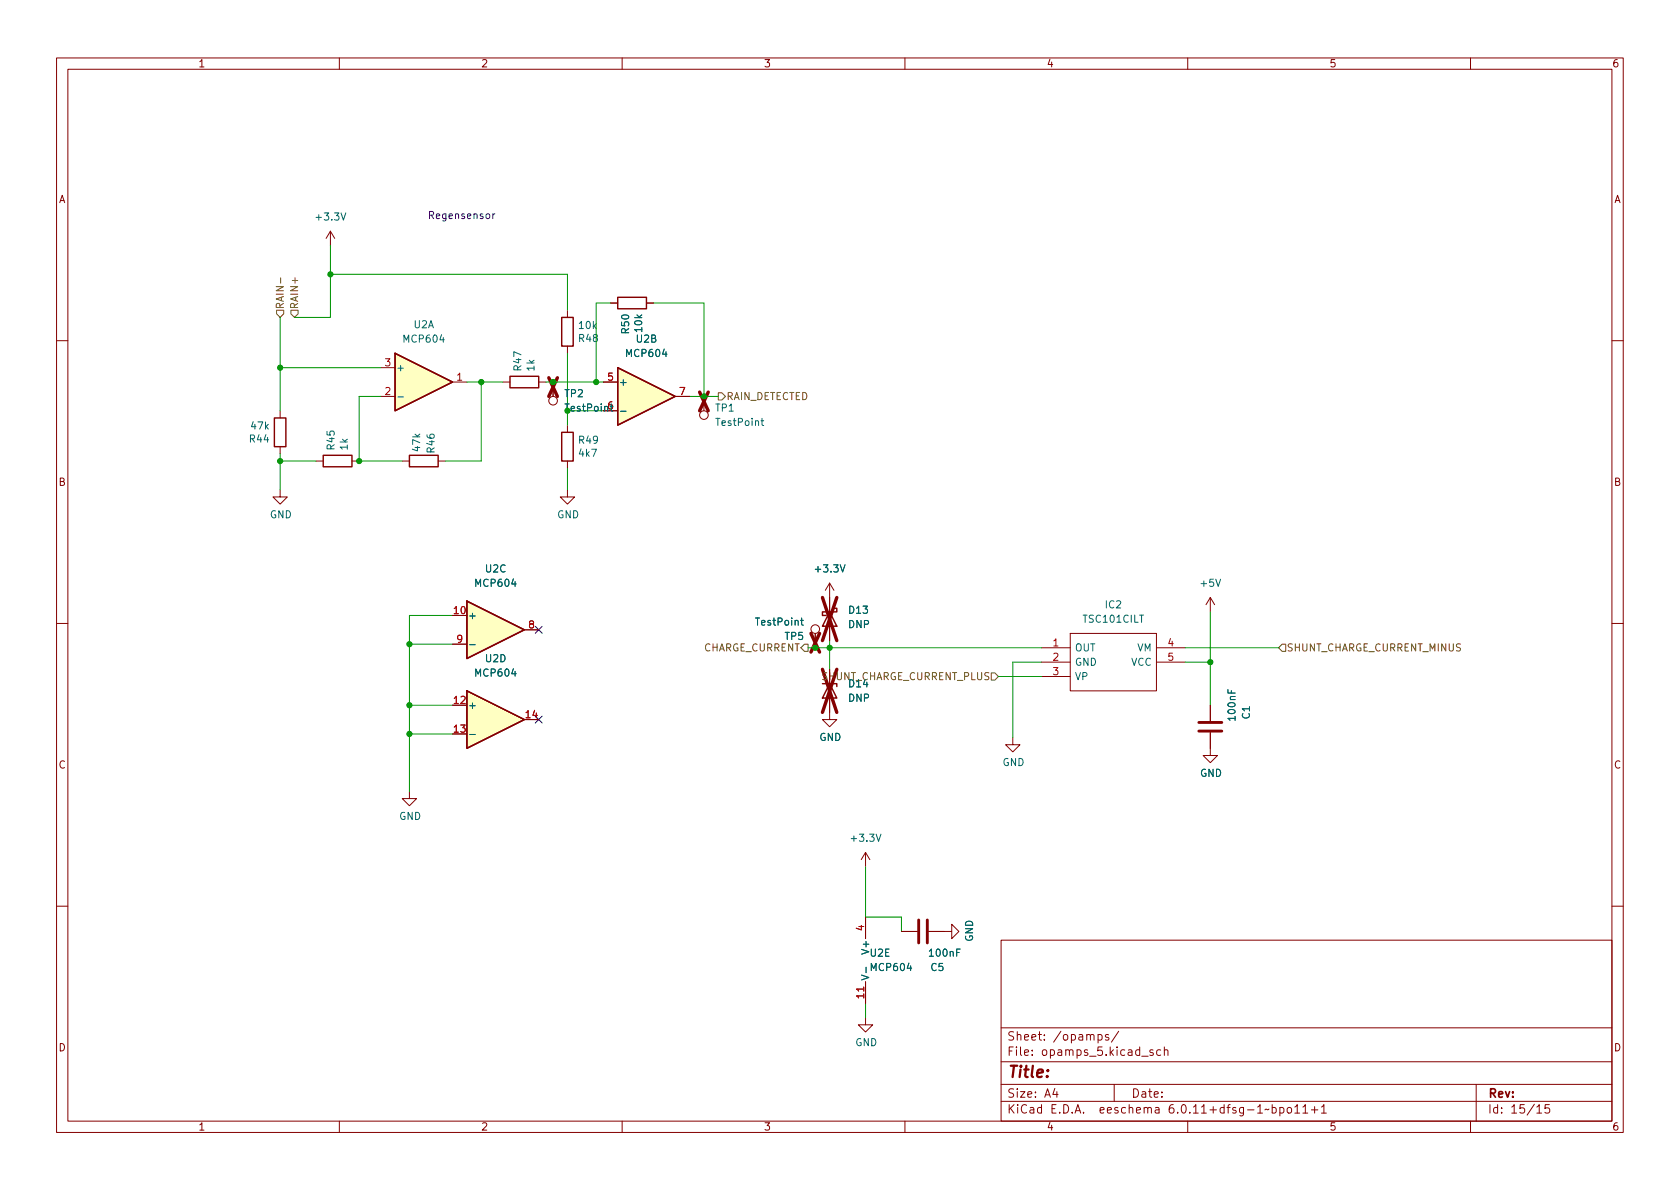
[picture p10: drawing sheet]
<svg xmlns="http://www.w3.org/2000/svg" width="297mm" height="210mm" viewBox="0 0 297 210" stroke-linecap="round" stroke-linejoin="round" font-family="sans-serif">
<g fill="none" stroke="#840000" stroke-width=".18">
<path d="M10 10.2h277v190.1h-277zM12 12.2h273v186.1h-273zM60 10.2v2M110 10.2v2M160 10.2v2M210 10.2v2M260 10.2v2M58.4 40.9l-.7 1.3M58.4 40.9v2.5M58.4 40.9l.8 1.3M100.3 54.9v1.2M107.9 53.6h1.3"/>
<path d="M114.3 53.6h1.3M10 60.2h2M49.5 72.6v1.3M49.5 79v1.3M67.3 70.1h2.5M67.3 65h2.5M80 67.6h2.5M88.9 67.6h1.3M95.2 67.6h1.3M97.8 67.6v2.5M100.3 61.2v1.3M100.3 75.2v1.2"/>
<path d="M106.7 67.6h2.5M106.7 72.6h2.5M119.4 70.1h2.5M124.5 70.1v2.5M285 60.2h2M49.5 86.6v1.3h1.3l-1.3 1.2-1.2-1.2h1.2M55.9 81.5h1.2M62.2 81.5h1.3M71.1 81.5h1.3M77.5 81.5h1.2M100.3 86.6v1.3h1.3l-1.3 1.2-1.2-1.2h1.2M100.3 81.5v1.3"/>
<path d="M10 110.2h2M80 108.8h2.5M80 113.9h2.5M92.7 111.4h2.5M144.1 112v2.5M146.7 118.4v8.8h1.3l-1.3 1.3-1.3-1.3h1.3M146.7 103.1v10.2M146.7 103.1l-.8 1.3M146.7 103.1l.7 1.3M184.1 114.5h5.1M184.1 117.1h5.1M184.1 119.6h5.1"/>
<path d="M189.2 112h15.3v10.2h-15.3zM204.5 114.5h5M204.5 117.1h5M214 105.7v2.5M214 105.7l-.8 1.2M214 105.7l.8 1.2M285 110.2h2M72.4 139.9v1.3h1.3l-1.3 1.3-1.3-1.3h1.3M80 124.7h2.5M80 129.8h2.5M92.7 127.2h2.5M179.1 130.4v1.3h1.2l-1.2 1.3-1.3-1.3h1.3"/>
<path d="M214 129.5v4.1h1.3l-1.3 1.3-1.3-1.3h1.3M214 124.7v2.8M153 150.7v2.6M153 150.7l-.7 1.3M153 150.7l.8 1.3M10 160.2h2M153 180v1.2h1.3l-1.3 1.3-1.2-1.3h1.2M153 162.2v3.8M153 173.6v3.8M159.4 164.7h2.8M164.2 164.7h4.1v-1.3l1.2 1.3-1.2 1.3v-1.3M177 166.3h108v32h-108z"/>
<path d="M285 160.2h2M60 198.3v2M110 198.3v2M160 198.3v2M177 194.8h108M177 191.8h108M177 187.8h108M177 181.8h108M182.5 186.5v.1M182.5 185.7v.1M184.6 183.8v.1M184.6 183v.1"/>
<path d="M196 183l-.4-.1-.2 .2 .1 .3 .5 .1v.4h-.6M197 191.8v3M197.8 182.4l-1.3 1.9M204.3 195.9h.6v.9M204.9 196.2l-.5 .1a.29 .29 0 0 0-.2 .2 .29 .29 0 0 0 .2 .3h.5M205.2 185.7l-.4-.1-.3 .3v.4l.1 .3h.6M205.9 185.8l.2-.2 .3 .1 .1 .9M205.9 185.1v1.5M210 198.3v2M228.9 196.8h.9M230.4 195.8l.4-.5v1.5M230.4 196.8h.8"/>
<path d="M231.9 196.3h1.1M232.4 195.7v1.1M233.6 195.8l.5-.5v1.5M233.6 196.8h.9M260 198.3v2M261 191.8v6.5M273.9 195.3h-.7l-.1 .7 .3-.1 .5 .1 .1 .2-.1 .5-.2 .1-.6-.1"/>
<circle cx="97.8" cy="70.9" r=".76"/>
<circle cx="124.5" cy="73.4" r=".76"/>
<circle cx="144.1" cy="111.2" r=".76"/>
</g>
<g fill="#ffffc2" stroke="#ffffc2" stroke-width=".18">
<path d="M82.5 122.2l10.2 5-10.2 5.1z"/>
<path d="M82.5 106.3l10.2 5.1-10.2 5.1z"/>
<path d="M69.8 62.5l10.2 5.1-10.2 5z"/>
<path d="M109.2 65l10.2 5.1-10.2 5.1z"/>
</g>
<g fill="none" stroke="#840000" stroke-width=".25">
<path d="M99.3 56.1h2v5.1h-2zM109.2 52.6h5.1v2h-5.1zM48.5 73.9h2v5.1h-2zM69.8 62.5l10.2 5.1-10.2 5zM90.2 66.5h5v2.1h-5zM99.3 76.4h2v5.1h-2zM109.2 65l10.2 5.1-10.2 5.1zM57.1 80.5h5.1v2h-5.1zM72.4 80.5h5.1v2h-5.1zM82.5 106.3l10.2 5.1-10.2 5.1zM146.7 108.2l1.3 2.5h-2.6zM147.3 107.6h.7v.6h-2.6v.6h.6"/>
<path d="M82.5 122.2l10.2 5-10.2 5.1zM146.7 120.9l1.3 2.5h-2.6z"/>
</g>
<g fill="none" stroke="#006464" stroke-width=".18">
<path d="M60.3 37.7l.4 1.2 .4-1.2M78.1 59.2l-.3 .9h.8M70.4 70.2h.9M109.7 72.7h1M117.4 61.7l-.3 .9h.8M134.5 74.4h.5M134.7 74v1.1l.3 .1M148.6 99.9l.4 1.3 .4-1.3M83.1 114h.9M90.8 118.2l-.3 .9h.8M90.8 102.4l-.3 .9h.8M141.6 109.7h.4"/>
<path d="M141.7 109.3v1.1l.3 .2M215 102.4l.4 1.3 .4-1.3M83.1 129.9h.9M217.1 122v.6h1.3M154.9 147.5l.4 1.3 .5-1.3M153.1 171v1M160.7 170.3l-.3 .9h.8M169.8 167.8h-.6v1.3"/>
</g>
<path d="M212 129.3h4M212 127.8h4M162.4 162.7v4M164 162.7v4" fill="none" stroke="#840000" stroke-width=".51"/>
<path d="M97 66.8l1.6 3.3M98.6 66.8l-1.6 3.3M123.7 69.3l1.5 3.3M125.2 69.3l-1.5 3.3M143.4 112l1.5 3.3M144.9 112l-1.5 3.3M145.4 118.4l2.6 7.6M145.4 105.7l2.6 7.6M148 118.4l-2.6 7.6M148 105.7l-2.6 7.6" fill="none" stroke="#840000" stroke-width=".6"/>
<path d="M152.7 174.5v.8" fill="none" stroke="#a90000" stroke-width=".18"/>
<path d="M48.9 54.9h1.3v.6l-.7 .6-.6-.6zM49.6 49.1v1M51.4 54.9h1.3v.6l-.6 .6-.7-.6zM127 69.5h.6l.7 .6-.7 .6h-.6zM142.2 113.9h.7v1.3h-.7l-.6-.7zM175.3 119h.6l.6 .6-.6 .7h-.6zM226.7 113.9h.6v1.3h-.6l-.6-.7z" fill="none" stroke="#725600" stroke-width=".18"/>
<path d="M87.1 37.8v.9M87.5 37.8l-.4 .3" fill="none" stroke="#0000c2" stroke-width=".18"/>
<g fill="none" stroke="#009600" stroke-width=".18">
<path d="M49.5 56.1v16.5M58.4 48.5h41.9v6.4M58.4 43.4v12.7h-6.3M107.9 53.6h-2.5v14M115.6 53.6h8.9v16.5M49.5 65h17.8M67.3 70.1h-3.8v11.4h7.6M82.5 67.6h6.4M85.1 67.6v13.9h-6.4M96.5 67.6h10.2M100.3 62.5v12.7M100.3 72.6h6.4"/>
<path d="M121.9 70.1h5.1M49.5 81.5h6.4M49.5 80.3v6.3M100.3 82.8v3.8M72.4 113.9h7.6M80 108.8h-7.6v31.1M142.9 114.5h41.2M146.7 113.3v5.1M176.5 119.6h7.6M184.1 117.1h-5v13.3M209.5 117.1h4.5M209.5 114.5h16.6"/>
<path d="M214 108.2v16.5M72.4 124.7h7.6M72.4 129.8h7.6M153 153.3v8.9h6.4v2.5M153 177.4v2.6"/>
</g>
<path d="M94.6 110.8l1.3 1.2M95.9 110.8l-1.3 1.2M94.6 126.6l1.3 1.3M95.9 126.6l-1.3 1.3" fill="none" stroke="#000084" stroke-width=".18"/>
<g fill="#009600" stroke="#009600" stroke-width=".18">
<circle cx="144.1" cy="114.5" r=".46"/>
<circle cx="124.5" cy="70.1" r=".46"/>
<circle cx="105.4" cy="67.6" r=".46"/>
<circle cx="97.8" cy="67.6" r=".46"/>
<circle cx="63.5" cy="81.5" r=".46"/>
<circle cx="72.4" cy="113.9" r=".46"/>
<circle cx="72.4" cy="124.7" r=".46"/>
<circle cx="72.4" cy="129.8" r=".46"/>
<circle cx="49.5" cy="65" r=".46"/>
<circle cx="49.5" cy="81.5" r=".46"/>
<circle cx="85.1" cy="67.6" r=".46"/>
<circle cx="58.4" cy="48.5" r=".46"/>
<circle cx="146.7" cy="114.5" r=".46"/>
<circle cx="214" cy="117.1" r=".46"/>
</g>
<text font-size="2.8" fill="#840000" x="178" y="191.2">Title:</text>
<g font-size="2.1" fill="#840000">
<text x="178" y="184.5">Sheet:</text>
<text x="186.2" y="184.5">/opamps/</text>
<text x="178" y="187.2">File:</text>
<text x="184.4" y="187.2">opamps_5.kicad_sch</text>
<text x="178" y="197.4">KiCad</text>
<text x="178" y="194.6">Size:</text>
<text x="184.7" y="194.6">A4</text>
<text x="185.7" y="197.4">E.D.A.</text>
<text x="194.6" y="197.4">eeschema</text>
<text x="200" y="194.6">Date:</text>
<text x="207" y="197.4">6.0.11+dfsg-1~bpo11+1</text>
<text x="263" y="194.6">Rev:</text>
<text x="263" y="197.4">Id:</text>
<text x="267.1" y="197.4">15/15</text>
</g>
<g font-size="1.8" fill="#840000">
<text x="35" y="12.3">1</text>
<text x="85" y="12.3">2</text>
<text x="135" y="12.3">3</text>
<text x="185" y="12.3">4</text>
<text x="235" y="12.3">5</text>
<text x="285" y="12.3">6</text>
<text x="10.4" y="36.3">A</text>
<text x="285.4" y="36.3">A</text>
<text x="10.3" y="86.3">B</text>
<text x="285.3" y="86.3">B</text>
<text x="10.3" y="136.3">C</text>
<text x="285.3" y="136.3">C</text>
<text x="10.3" y="186.3">D</text>
<text x="285.3" y="186.3">D</text>
<text x="35" y="200.3">1</text>
<text x="85" y="200.3">2</text>
<text x="135" y="200.3">3</text>
<text x="185" y="200.3">4</text>
<text x="235" y="200.3">5</text>
<text x="285" y="200.3">6</text>
</g>
<g font-size="1.8" fill="#006464">
<text x="55.5" y="39.4">+3.3V</text>
<text x="73" y="58.4">U2A</text>
<text x="102.1" y="58.5">10k</text>
<text x="111.6" y="59.2" transform="rotate(-90 111.6 59.2)">R50</text>
<text x="113.9" y="59" transform="rotate(-90 113.9 59)">10k</text>
<text x="71" y="61">MCP604</text>
<text x="92.6" y="65.8" transform="rotate(-90 92.6 65.8)">R47</text>
<text x="94.9" y="65.8" transform="rotate(-90 94.9 65.8)">1k</text>
<text x="102.1" y="60.9">R48</text>
<text x="110.4" y="63.5">MCP604</text>
<text x="112.3" y="61">U2B</text>
<text x="70" y="66">+</text>
<text x="99.7" y="70.6">TP2</text>
<text x="109.3" y="68.6">+</text>
<text x="44.1" y="76.3">47k</text>
<text x="107.3" y="72.4">6</text>
<text x="126.4" y="73.2">TP1</text>
<text x="126.4" y="75.7">TestPoint</text>
<text x="43.9" y="78.6">R44</text>
<text x="59.5" y="79.7" transform="rotate(-90 59.5 79.7)">R45</text>
<text x="61.9" y="79.7" transform="rotate(-90 61.9 79.7)">1k</text>
<text x="74.7" y="80.1" transform="rotate(-90 74.7 80.1)">47k</text>
<text x="77.2" y="80.3" transform="rotate(-90 77.2 80.3)">R46</text>
<text x="102.1" y="78.8">R49</text>
<text x="102.1" y="81.2">4k7</text>
<text x="47.6" y="92">GND</text>
<text x="98.4" y="92">GND</text>
<text x="85.6" y="101.6">U2C</text>
<text x="143.8" y="101.6">+3.3V</text>
<text x="83.7" y="104.1">MCP604</text>
<text x="195.2" y="108">IC2</text>
<text x="212" y="104.1">+5V</text>
<text x="82.7" y="109.9">+</text>
<text x="133.4" y="111">TestPoint</text>
<text x="138.6" y="113.5">TP5</text>
<text x="149.9" y="108.9">D13</text>
<text x="149.9" y="111.4">DNP</text>
<text x="191.3" y="110.5">TSC101CILT</text>
<text x="85.6" y="117.5">U2D</text>
<text x="190" y="115.6">OUT</text>
<text x="190" y="118.1">GND</text>
<text x="199.9" y="118.1">VCC</text>
<text x="201" y="115.6">VM</text>
<text x="82.7" y="125.7">+</text>
<text x="83.7" y="120">MCP604</text>
<text x="149.9" y="121.9">D14</text>
<text x="149.9" y="124.5">DNP</text>
<text x="190" y="120.7">VP</text>
<text x="144.8" y="131.4">GND</text>
<text x="218.8" y="127.7" transform="rotate(-90 218.8 127.7)">100nF</text>
<text x="221.4" y="127.3" transform="rotate(-90 221.4 127.3)">C1</text>
<text x="177.2" y="135.8">GND</text>
<text x="212.1" y="137.7">GND</text>
<text x="70.5" y="145.4">GND</text>
<text x="150.1" y="149.2">+3.3V</text>
<text x="172.4" y="166.6" transform="rotate(-90 172.4 166.6)">GND</text>
<text x="153.7" y="169.5">U2E</text>
<text x="153.7" y="172.1">MCP604</text>
<text x="154.1" y="173.5" transform="rotate(-90 154.1 173.5)">V-</text>
<text x="154.1" y="168.9" transform="rotate(-90 154.1 168.9)">V+</text>
<text x="164" y="169.5">100nF</text>
<text x="164.4" y="172.1">C5</text>
<text x="151.2" y="185.4">GND</text>
</g>
<text font-size="1.8" fill="#0000c2" x="75.6" y="38.7">Regensensor</text>
<g font-size="1.8" fill="#725600">
<text x="50.6" y="54.8" transform="rotate(-90 50.6 54.8)">RAIN-</text>
<text x="53.1" y="54.8" transform="rotate(-90 53.1 54.8)">RAIN+</text>
<text x="128.4" y="71.1">RAIN_DETECTED</text>
<text x="124.4" y="115.6">CHARGE_CURRENT</text>
<text x="227.4" y="115.6">SHUNT_CHARGE_CURRENT_MINUS</text>
<text x="145.1" y="120.7">SHUNT_CHARGE_CURRENT_PLUS</text>
</g>
<g font-size="1.8" fill="#a90000">
<text x="67.9" y="64.8">3</text>
<text x="67.9" y="69.8">2</text>
<text x="80.6" y="67.3">1</text>
<text x="107.3" y="67.3">5</text>
<text x="120" y="69.8">7</text>
<text x="80" y="108.6">10</text>
<text x="80.6" y="113.7">9</text>
<text x="93.3" y="111.1">8</text>
<text x="186" y="114.3">1</text>
<text x="186" y="116.8">2</text>
<text x="186" y="119.4">3</text>
<text x="206.3" y="114.3">4</text>
<text x="206.3" y="116.8">5</text>
<text x="80" y="124.5">12</text>
<text x="80" y="129.5">13</text>
<text x="92.7" y="127">14</text>
<text x="152.8" y="164.8" transform="rotate(-90 152.8 164.8)">4</text>
<text x="152.8" y="176.8" transform="rotate(-90 152.8 176.8)">11</text>
</g>
<text font-size="1.8" fill="#009600" x="99.7" y="73.2">TestPoint</text>
</svg>
